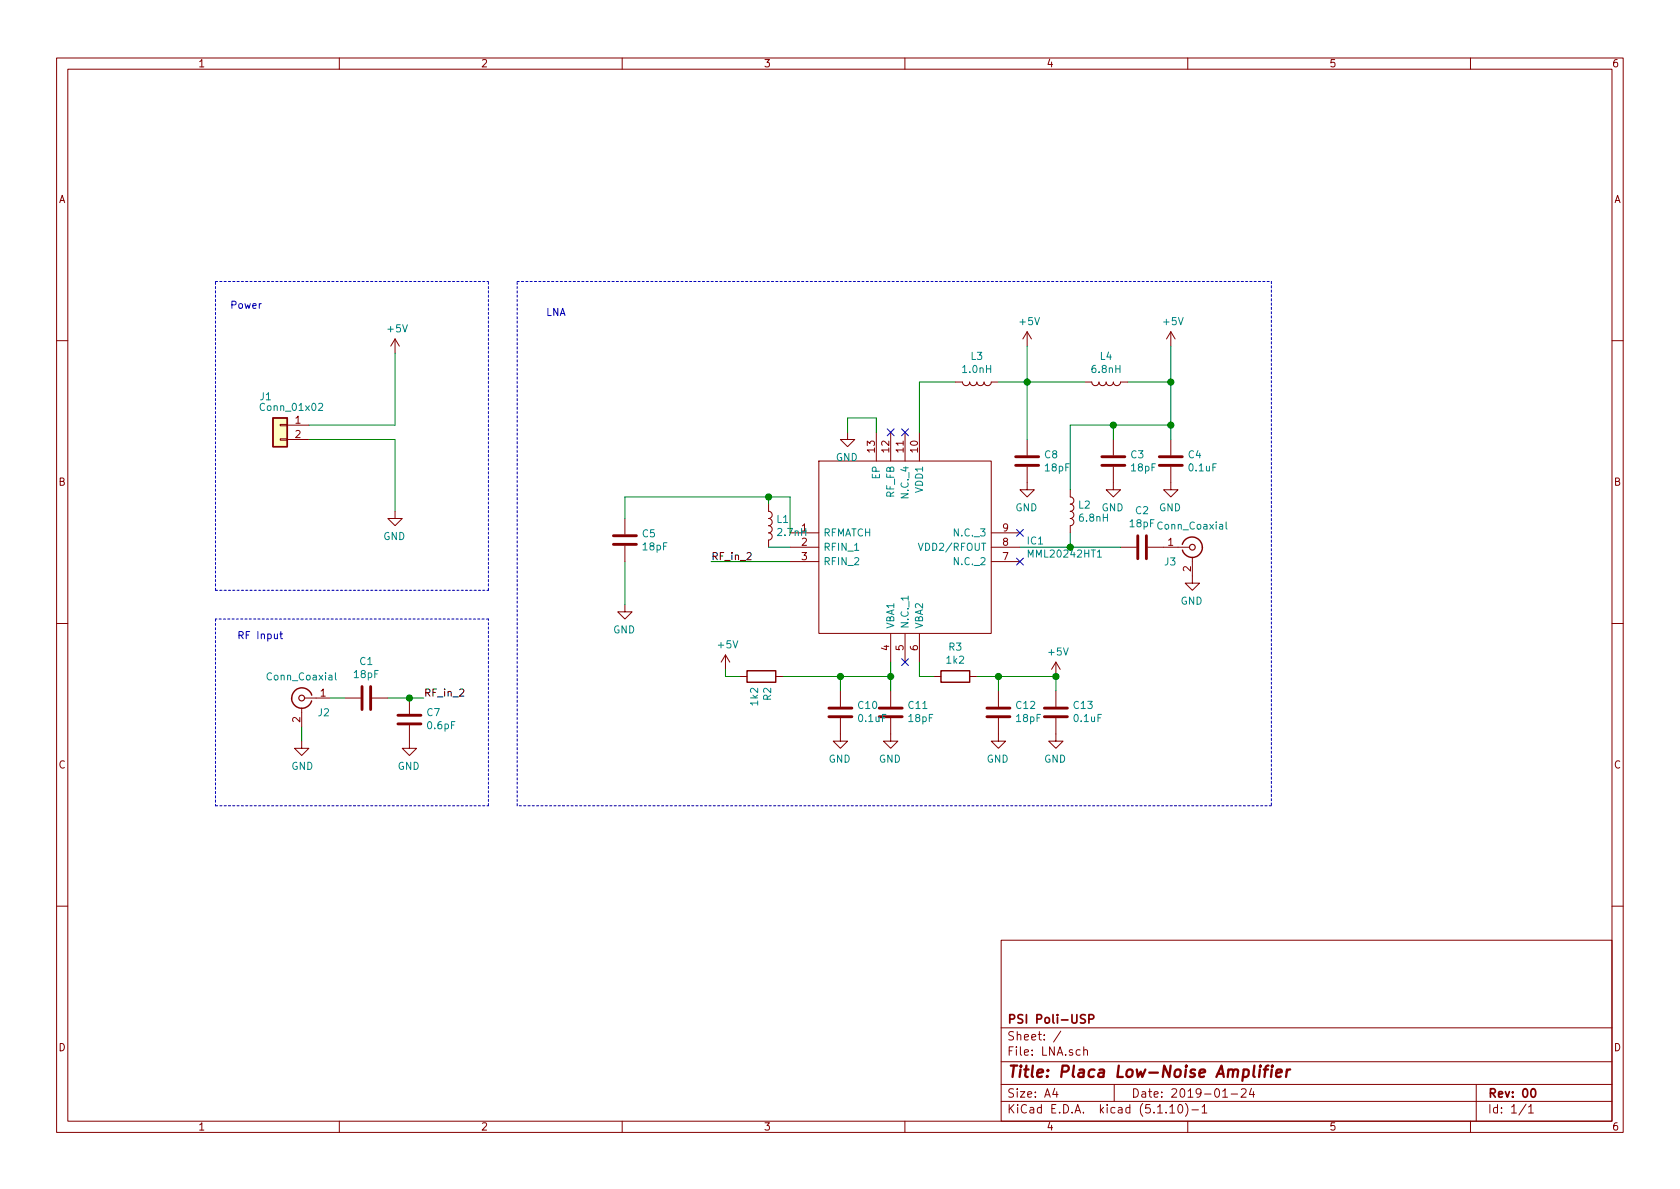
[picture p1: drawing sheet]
<svg xmlns="http://www.w3.org/2000/svg" width="297mm" height="210mm" viewBox="0 0 297 210" stroke-linecap="round" stroke-linejoin="round" font-family="sans-serif">
<g fill="none" stroke="#840000" stroke-width=".18">
<path d="M10 10.3h277v189.9h-277zM12 12.2h273v186.1h-273zM60 10.3v1.9M110 10.3v1.9M160 10.3v1.9M210 10.3v1.9M260 10.3v1.9M69.8 59.9l-.7 1.3M69.8 59.9v2.6M69.8 59.9l.8 1.3M181.6 58.7v2.5M181.6 58.7l-.8 1.2"/>
<path d="M181.6 58.7l.8 1.2M207 58.7v2.5M207 58.7l-.8 1.2M207 58.7l.8 1.2M10 60.2h2M49.5 77.6h1.3v.2h-1.3zM49.5 75.1h1.3v.2h-1.3zM50.8 75.2h3.8M50.8 77.7h3.8M149.9 76.4v1.3h-1.3l1.3 1.3 1.2-1.3h-1.2M154.9 76.4v5.1M157.5 76.4v5.1"/>
<path d="M160 76.4v5.1M162.6 76.4v5.1M168.9 67.6h1.3a.63 .63 0 0 0 .6 .6 .63 .63 0 0 0 .6-.6 .63 .63 0 0 0 .7 .6 .63 .63 0 0 0 .6-.6 .63 .63 0 0 0 .7 .6 .63 .63 0 0 0 .6-.6 .63 .63 0 0 0 .6 .6 .63 .63 0 0 0 .7-.6h1.2M181.6 77.7v2.8M191.8 67.6h1.2a.63 .63 0 0 0 .7 .6 .63 .63 0 0 0 .6-.6 .63 .63 0 0 0 .6 .6 .63 .63 0 0 0 .7-.6 .63 .63 0 0 0 .6 .6 .63 .63 0 0 0 .6-.6 .63 .63 0 0 0 .7 .6 .63 .63 0 0 0 .6-.6h1.3M196.8 77.7v2.8M207 77.7v2.8M285 60.2h2M69.8 90.4v1.3h-1.2l1.2 1.3 1.3-1.3h-1.3M110.5 91.7v2.8M110.5 96.5v2.8M135.9 89.1v1.3a.63 .63 0 0 1 .6 .7 .63 .63 0 0 1-.6 .6 .63 .63 0 0 1 .6 .6 .63 .63 0 0 1-.6 .7 .63 .63 0 0 1 .6 .6 .63 .63 0 0 1-.6 .6 .63 .63 0 0 1 .6 .7 .63 .63 0 0 1-.6 .6v1.3"/>
<path d="M139.7 96.8h5.1M139.7 94.2h5.1M139.7 99.3h5.1M144.8 81.5h30.5v30.5h-30.5zM175.3 96.8h5M175.3 94.2h5M175.3 99.3h5M181.6 82.5v4.1h-1.3l1.3 1.3 1.3-1.3h-1.3M189.2 86.6v1.3a.63 .63 0 0 1 .7 .6 .63 .63 0 0 1-.7 .6 .63 .63 0 0 1 .7 .7 .63 .63 0 0 1-.7 .6 .63 .63 0 0 1 .7 .7 .63 .63 0 0 1-.7 .6 .63 .63 0 0 1 .7 .6 .63 .63 0 0 1-.7 .7v1.2M196.8 82.5v4.1h-1.2l1.2 1.3 1.3-1.3h-1.3M198.1 96.8h2.8M202.9 96.8h7.4"/>
<path d="M207 82.5v4.1h-1.3l1.3 1.3 1.3-1.3h-1.3M210.8 98.5v4.6h-1.3l1.3 1.3 1.3-1.3h-1.3M10 110.3h2M110.5 106.9v1.3h-1.3l1.3 1.3 1.3-1.3h-1.3M128.3 115.8l-.8 1.3M128.3 115.8v2.6M128.3 115.8l.7 1.3M130.8 119.6h1.3M137.2 119.6h1.2M157.5 112v5.1M160 112v5.1M162.6 112v5.1"/>
<path d="M165.1 119.6h1.3M171.4 119.6h1.3M186.7 117.1l-.8 1.3M186.7 117.1v2.5M186.7 117.1l.8 1.3M285 110.3h2M53.3 131.1v1.2h1.3l-1.3 1.3-1.2-1.3h1.2M53.3 125.2v3.3M53.8 123.4h4.6M61 123.4h2.8M65.8 123.4h2.8M72.4 128.3v4h-1.3l1.3 1.3 1.3-1.3h-1.3"/>
<path d="M72.4 123.4v2.8M148.6 127v4.1h-1.3l1.3 1.2 1.3-1.2h-1.3M148.6 122.2v2.8M157.5 127v4.1h-1.3l1.3 1.2 1.2-1.2h-1.2M157.5 122.2v2.8M176.5 127v4.1h-1.2l1.2 1.2 1.3-1.2h-1.3M176.5 122.2v2.8M186.7 127v4.1h-1.3l1.3 1.2 1.3-1.2h-1.3M186.7 122.2v2.8M10 160.2h2M177 166.3h108v32h-108zM285 160.2h2"/>
<path d="M60 198.3v1.9M110 198.3v1.9M160 198.3v1.9M177 194.8h108M177 191.8h108M177 187.8h108M177 181.8h108M186.5 192.5l-.4 1h1M186.8 193v1M187.6 182.3l-1.3 2M191.6 185.7h.1a.37 .37 0 0 1 .6 .1v.8M191.6 185.1v1.5"/>
<path d="M197 191.8v3M206.8 195.8l.5-.5v1.5M206.8 196.8h.9M208.5 195.4l.1-.1a.8 .8 0 0 1 .5 .8 .8 .8 0 0 1-.5 .7 1 1 0 0 1-.1-1.4zM209.6 195.1a1.71 1.71 0 0 1 0 2.3M210 198.3v1.9M210.7 196.3h1.2M212.5 195.8l.5-.5v1.5M212.5 196.8h.9M216.2 194h.8M217.7 193.5h1.1M219.5 192.7l.2-.2h.3l.3 .2v.3v.2l-.9 .8h.9"/>
<path d="M221.3 192.5l-.4 1h.9M221.6 193v1M260 198.3v1.9M261 191.8v6.5M269.8 195.2l-1.2 2M270.3 195.8l.4-.5v1.5M270.3 196.8h.8"/>
</g>
<path d="M191.9 179.5l-.6-.1-.3 .3 .1 .3 .7 .4v.4l-.2 .1-.6-.1M192.5 180.2l.7-.1 .2-.2-.1-.3-.2-.2h-.6v1.5M270.9 192.6l.1-.1a.81 .81 0 0 1 .6 .6 .81 .81 0 0 1-.3 .8l-.1 .1a.8 .8 0 0 1-.6-.6 .8 .8 0 0 1 .3-.8z" fill="none" stroke="#840000" stroke-width=".3"/>
<path d="M221.8 188.4l-.2 1.8 .2 .2M222.8 189.1l-.2 1.3M222.9 188.4l-.1 .2M223.4 189.1h.8M224.3 188.4l-.4 .1-.1 .2-.2 1.7M224.9 189.1l-.2 1.3M225 188.4l-.2 .1 .1 .1 .1-.2-.1 .2M225.7 189.8l.9-.2v-.4h-.8l-.2 1 .3 .2 .5-.1M227.6 189.1l-.2 1.3M228.1 189.1a.54 .54 0 0 0-.6 .4" fill="none" stroke="#840000" stroke-width=".41"/>
<path d="M48.3 73.9h2.5v5.1h-2.5z" fill="#ffffc2" stroke="#ffffc2" stroke-width=".18"/>
<path d="M48.3 73.9h2.5v5.1h-2.5zM209 96.3a1.8 1.8 0 0 1 2-1.3 1.8 1.8 0 0 1 1.6 1.8M212.6 96.8a1.8 1.8 0 0 1-1.5 1.8 1.8 1.8 0 0 1-2-1.3M132.1 118.6h5.1v2h-5.1zM166.4 118.6h5v2h-5zM55.1 122.9a1.8 1.8 0 0 0-2.7-1 1.8 1.8 0 0 0-.1 2.9 1.8 1.8 0 0 0 2.8-.9" fill="none" stroke="#840000" stroke-width=".25"/>
<path d="M56.3 71.4l.5-.1 .2 .4v.2l-.7 .7h.7M162.4 96.1l.4 1.2 .4-1.2M194 98.5h.7M216.8 92.3v1.1l.2 .2M59.3 119v1.1l.2 .1M160.6 105.4v.7" fill="none" stroke="#008484" stroke-width=".18"/>
<g fill="none" stroke="#840000" stroke-width=".2">
<circle cx="210.8" cy="96.8" r=".51"/>
<circle cx="53.3" cy="123.4" r=".51"/>
</g>
<g fill="none" stroke="#840000" stroke-width=".51">
<path d="M108.5 96.3h4M108.5 94.7h4M179.6 82.3h4M179.6 80.8h4M194.8 82.3h4.1M194.8 80.8h4.1M201.2 94.7v4.1M202.7 94.7v4.1M205 82.3h4M205 80.8h4M64 121.4v4.1M65.5 121.4v4.1"/>
<path d="M70.4 126.5h4M70.4 128h4M146.6 125.2h4M146.6 126.7h4M155.4 125.2h4.1M155.4 126.7h4.1M174.5 125.2h4.1M174.5 126.7h4.1M184.7 125.2h4M184.7 126.7h4"/>
</g>
<path d="M38.1 49.8h48.3M91.4 49.8h133.4M224.8 49.8v92.7M38.1 104.4h48.3M38.1 109.5v33M38.1 104.4v-54.6M86.4 104.4v-54.6M86.4 109.5h-48.3M38.1 142.5h48.3M86.4 142.5v-33M91.4 142.5v-92.7M224.8 142.5h-133.4" fill="none" stroke="#0000c2" stroke-width=".18" stroke-dasharray=".4 .4"/>
<g fill="none" stroke="#008400" stroke-width=".18">
<path d="M54.6 77.7h15.2v12.7M69.8 62.5v12.7h-15.2M149.9 76.4v-2.5h5v2.5M168.9 67.6h-6.3v8.8M176.5 67.6h15.3M181.6 61.2v16.5M196.8 75.2v2.5M199.4 67.6h7.6M207 61.2v16.5M207 75.2h-17.8v11.4M110.5 91.7v-3.8h29.2v6.3M110.5 99.3v7.6"/>
<path d="M125.7 99.3h14M135.9 87.9v1.2M135.9 96.8h3.8M180.3 96.8h17.8M189.2 94.2v2.6M128.3 118.4v1.2h2.5M138.4 119.6h19.1M148.6 119.6v2.6M157.5 117.1v5.1M162.6 117.1v2.5h2.5M172.7 119.6h14v2.6M176.5 119.6v2.6"/>
<path d="M53.3 128.5v2.6M58.4 123.4h2.6M68.6 123.4h6.3"/>
</g>
<path d="M49.5 112.1h.5M49.7 111.7v1.1l.3 .1" fill="none" stroke="#0000c2" stroke-width=".18"/>
<g fill="#008400" stroke="#008400" stroke-width=".25">
<circle cx="135.9" cy="87.9" r=".51"/>
<circle cx="72.4" cy="123.4" r=".51"/>
<circle cx="176.5" cy="119.6" r=".51"/>
<circle cx="157.5" cy="119.6" r=".51"/>
<circle cx="148.6" cy="119.6" r=".51"/>
<circle cx="189.2" cy="96.8" r=".51"/>
<circle cx="207" cy="67.6" r=".51"/>
<circle cx="196.9" cy="75.2" r=".51"/>
<circle cx="181.6" cy="67.6" r=".51"/>
<circle cx="207" cy="75.2" r=".51"/>
<circle cx="186.7" cy="119.6" r=".51"/>
</g>
<path d="M156.9 75.8l1.2 1.3M158.1 75.8l-1.2 1.3M159.4 75.8l1.2 1.3M160.6 75.8l-1.2 1.3M179.7 93.6l1.2 1.2M179.7 98.7l1.2 1.2M180.9 93.6l-1.2 1.2M180.9 98.7l-1.2 1.2M159.4 116.5l1.2 1.2M160.6 116.5l-1.2 1.2" fill="none" stroke="#000084" stroke-width=".18"/>
<text font-size="2.8" fill="#840000" x="178" y="190.5">Title: Placa Low-Noise Amplifier</text>
<g font-size="2.1" fill="#840000">
<text x="178" y="184">Sheet: /</text>
<text x="178" y="181">PSI Poli-USP</text>
<text x="178" y="186.7">File: LNA.sch</text>
<text x="178" y="196.9">KiCad E.D.A. kicad (5.1.10)-1</text>
<text x="178" y="194.1">Size: A4</text>
<text x="200" y="194.1">Date: 2019-01-24</text>
<text x="263" y="194.1">Rev: 00</text>
<text x="263" y="196.9">Id: 1/1</text>
</g>
<g font-size="1.8" fill="#840000">
<text x="35" y="11.9">1</text>
<text x="85" y="11.9">2</text>
<text x="135" y="11.9">3</text>
<text x="185" y="11.9">4</text>
<text x="235" y="11.9">5</text>
<text x="285" y="11.9">6</text>
<text x="10.4" y="35.9">A</text>
<text x="285.4" y="35.9">A</text>
<text x="52.2" y="74.9">1</text>
<text x="52.2" y="77.5">2</text>
<text x="154.7" y="80" transform="rotate(-90 154.7 80)">13</text>
<text x="157.2" y="80" transform="rotate(-90 157.2 80)">12</text>
<text x="159.8" y="80" transform="rotate(-90 159.8 80)">11</text>
<text x="162.3" y="80" transform="rotate(-90 162.3 80)">10</text>
<text x="10.4" y="85.9">B</text>
<text x="285.4" y="85.9">B</text>
<text x="177.3" y="94">9</text>
<text x="141.8" y="96.5">2</text>
<text x="141.8" y="99.1">3</text>
<text x="177.3" y="99.1">7</text>
<text x="177.3" y="96.5">8</text>
<text x="206.5" y="96.5">1</text>
<text x="210.6" y="101.1" transform="rotate(-90 210.6 101.1)">2</text>
<text x="157.2" y="115" transform="rotate(-90 157.2 115)">4</text>
<text x="159.8" y="115" transform="rotate(-90 159.8 115)">5</text>
<text x="162.3" y="115" transform="rotate(-90 162.3 115)">6</text>
<text x="56.7" y="123.2">1</text>
<text x="53.1" y="127.7" transform="rotate(-90 53.1 127.7)">2</text>
<text x="10.4" y="135.9">C</text>
<text x="285.4" y="135.9">C</text>
<text x="10.4" y="185.9">D</text>
<text x="285.4" y="185.9">D</text>
<text x="35" y="199.9">1</text>
<text x="85" y="199.9">2</text>
<text x="135" y="199.9">3</text>
<text x="185" y="199.9">4</text>
<text x="235" y="199.9">5</text>
<text x="285" y="199.9">6</text>
</g>
<g font-size="1.8" fill="#0000c2">
<text x="40.6" y="54.6">Power</text>
<text x="96.5" y="55.9">LNA</text>
<text x="41.9" y="113">RF Input</text>
</g>
<g font-size="1.8" fill="#008484">
<text x="68.6" y="58.8">+5V</text>
<text x="180.4" y="57.5">+5V</text>
<text x="205.8" y="57.5">+5V</text>
<text x="170.3" y="66">1.0nH</text>
<text x="171.7" y="63.6">L3</text>
<text x="193.2" y="66">6.8nH</text>
<text x="194.6" y="63.6">L4</text>
<text x="46" y="70.8">J1</text>
<text x="46.3" y="72.7">Conn_01x02</text>
<text x="147.8" y="81.5">GND</text>
<text x="184.7" y="81">C8</text>
<text x="184.9" y="83.4">18pF</text>
<text x="200" y="81">C3</text>
<text x="200.1" y="83.4">18pF</text>
<text x="210.1" y="81">C4</text>
<text x="210.3" y="83.4">0.1uF</text>
<text x="155.6" y="84.7" transform="rotate(-90 155.6 84.7)">EP</text>
<text x="158.1" y="88" transform="rotate(-90 158.1 88)">RF_FB</text>
<text x="160.7" y="87.8" transform="rotate(-90 160.7 87.8)">N.C._4</text>
<text x="163.2" y="87" transform="rotate(-90 163.2 87)">VDD1</text>
<text x="190.7" y="89.9">L2</text>
<text x="67.8" y="95.5">GND</text>
<text x="113.6" y="95">C5</text>
<text x="137.4" y="92.5">L1</text>
<text x="137.6" y="94.8">2.7nH</text>
<text x="141.8" y="94">1</text>
<text x="145.5" y="94.9">RFMATCH</text>
<text x="169" y="94.9">N.C._3</text>
<text x="179.5" y="90.4">GND</text>
<text x="191" y="92.2">6.8nH</text>
<text x="194.8" y="90.4">GND</text>
<text x="199.8" y="93.2">18pF Conn_Coaxial</text>
<text x="200.8" y="90.9">C2</text>
<text x="204.9" y="90.4">GND</text>
<text x="113.7" y="97.3">18pF</text>
<text x="145.5" y="97.4">RFIN_1</text>
<text x="145.5" y="99.9">RFIN_2</text>
<text x="163.2" y="97.4">VDD2/RFOUT</text>
<text x="169" y="99.9">N.C._2</text>
<text x="181.7" y="96.3">IC1</text>
<text x="182.1" y="98.6">MML20242HT1</text>
<text x="205.9" y="100">J3</text>
<text x="208.7" y="106.9">GND</text>
<text x="108.4" y="112">GND</text>
<text x="158.1" y="111.2" transform="rotate(-90 158.1 111.2)">VBA1</text>
<text x="160.7" y="111.2" transform="rotate(-90 160.7 111.2)">N.C._1</text>
<text x="163.2" y="111.2" transform="rotate(-90 163.2 111.2)">VBA2</text>
<text x="62.7" y="119.9">18pF</text>
<text x="63.7" y="117.6">C1</text>
<text x="127.1" y="114.6">+5V</text>
<text x="167.4" y="117.4">1k2</text>
<text x="167.8" y="115.1">R3</text>
<text x="185.5" y="115.9">+5V</text>
<text x="47.4" y="120.3">Conn_Coaxial</text>
<text x="134" y="124.7" transform="rotate(-90 134 124.7)">1k2</text>
<text x="136.3" y="123.8" transform="rotate(-90 136.3 123.8)">R2</text>
<text x="151.8" y="125.4">C10</text>
<text x="160.7" y="125.4">C11</text>
<text x="179.7" y="125.4">C12</text>
<text x="189.9" y="125.4">C13</text>
<text x="56.3" y="126.7">J2</text>
<text x="75.5" y="126.6">C7</text>
<text x="75.7" y="129">0.6pF</text>
<text x="151.9" y="127.7">0.1uF</text>
<text x="160.7" y="127.7">18pF</text>
<text x="179.8" y="127.7">18pF</text>
<text x="190" y="127.7">0.1uF</text>
<text x="51.5" y="136.1">GND</text>
<text x="70.3" y="136.1">GND</text>
<text x="146.5" y="134.9">GND</text>
<text x="155.4" y="134.9">GND</text>
<text x="174.4" y="134.9">GND</text>
<text x="184.6" y="134.9">GND</text>
</g>
<g font-size="1.8">
<text x="125.7" y="99.1">RF_in_2</text>
<text x="74.9" y="123.2">RF_in_2</text>
</g>
</svg>
